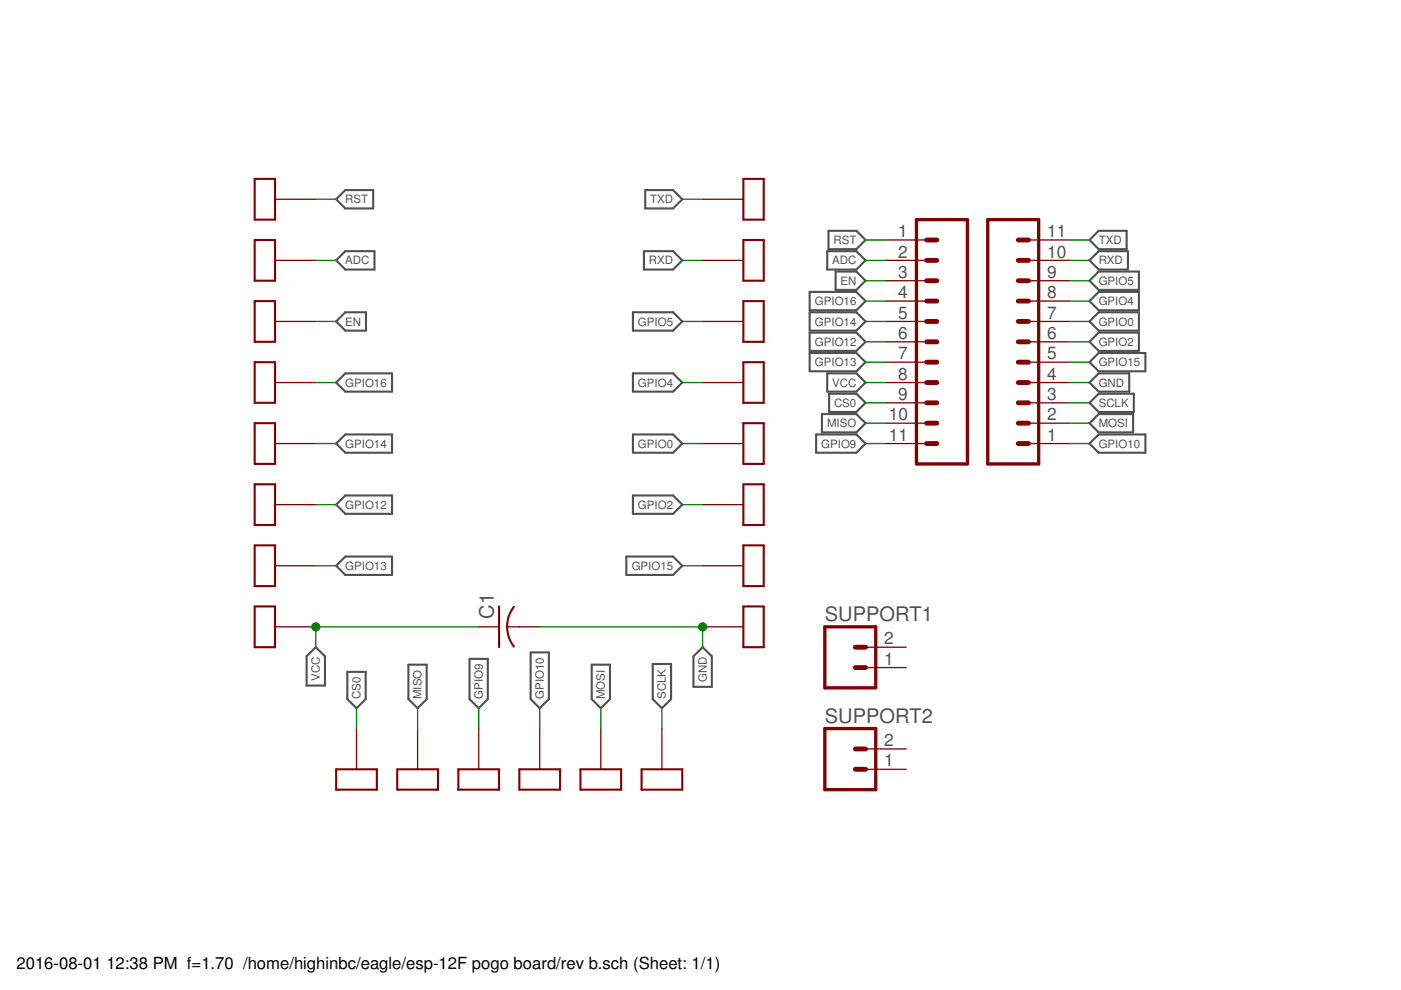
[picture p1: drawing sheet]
<?xml version="1.0" encoding="utf-8"?>
<!DOCTYPE eagle SYSTEM "eagle.dtd">
<!--
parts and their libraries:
SparkFun-Connectors: Licensing: Creative Commons ShareAlike 4.0 International - https://creativecommons.org/licenses/by-sa/4.0
-->
<eagle version="7.6.0">
<drawing>
<settings>
<setting alwaysvectorfont="no"/>
<setting verticaltext="up"/>
</settings>
<grid distance="0.1" unitdist="inch" unit="inch" style="lines" multiple="1" display="no" altdistance="0.01" altunitdist="inch" altunit="inch"/>
<schematic xreflabel="%F%N/%S.%C%R" xrefpart="/%S.%C%R">
<libraries>
<library name="custom">
<symbols>
<symbol name="POGO">
<wire x1="0" y1="2.54" x2="5.08" y2="2.54" width="0.254" layer="94"/>
<wire x1="5.08" y1="2.54" x2="5.08" y2="0" width="0.254" layer="94"/>
<wire x1="5.08" y1="0" x2="0" y2="0" width="0.254" layer="94"/>
<wire x1="0" y1="0" x2="0" y2="2.54" width="0.254" layer="94"/>
<pin name="P" x="2.54" y="-5.08" visible="off" length="middle" rot="R90"/>
</symbol>
</symbols>
<devicesets>
<deviceset name="1MMPOGO">
<gates>
<gate name="G$1" symbol="POGO" x="-2.54" y="0"/>
</gates>
<devices>
<device name="" package="1MMPOGO">
<connects>
<connect gate="G$1" pin="P" pad="POGO"/>
</connects>
<technologies>
<technology name=""/>
</technologies>
</device>
</devices>
</deviceset>
</devicesets>
</library>
<library name="SparkFun-Connectors">
<symbols>
<symbol name="M11">
<wire x1="6.35" y1="-15.24" x2="0" y2="-15.24" width="0.4064" layer="94"/>
<wire x1="3.81" y1="-7.62" x2="5.08" y2="-7.62" width="0.6096" layer="94"/>
<wire x1="3.81" y1="-10.16" x2="5.08" y2="-10.16" width="0.6096" layer="94"/>
<wire x1="3.81" y1="-12.7" x2="5.08" y2="-12.7" width="0.6096" layer="94"/>
<wire x1="0" y1="15.24" x2="0" y2="-15.24" width="0.4064" layer="94"/>
<wire x1="6.35" y1="-15.24" x2="6.35" y2="15.24" width="0.4064" layer="94"/>
<wire x1="0" y1="15.24" x2="6.35" y2="15.24" width="0.4064" layer="94"/>
<wire x1="3.81" y1="-2.54" x2="5.08" y2="-2.54" width="0.6096" layer="94"/>
<wire x1="3.81" y1="-5.08" x2="5.08" y2="-5.08" width="0.6096" layer="94"/>
<wire x1="3.81" y1="0" x2="5.08" y2="0" width="0.6096" layer="94"/>
<wire x1="3.81" y1="2.54" x2="5.08" y2="2.54" width="0.6096" layer="94"/>
<wire x1="3.81" y1="5.08" x2="5.08" y2="5.08" width="0.6096" layer="94"/>
<wire x1="3.81" y1="7.62" x2="5.08" y2="7.62" width="0.6096" layer="94"/>
<wire x1="3.81" y1="10.16" x2="5.08" y2="10.16" width="0.6096" layer="94"/>
<wire x1="3.81" y1="12.7" x2="5.08" y2="12.7" width="0.6096" layer="94"/>
<text x="0" y="-17.78" size="1.778" layer="96">&gt;VALUE</text>
<text x="0" y="16.002" size="1.778" layer="95">&gt;NAME</text>
<pin name="1" x="10.16" y="-12.7" visible="pad" length="middle" direction="pas" swaplevel="1" rot="R180"/>
<pin name="2" x="10.16" y="-10.16" visible="pad" length="middle" direction="pas" swaplevel="1" rot="R180"/>
<pin name="3" x="10.16" y="-7.62" visible="pad" length="middle" direction="pas" swaplevel="1" rot="R180"/>
<pin name="4" x="10.16" y="-5.08" visible="pad" length="middle" direction="pas" swaplevel="1" rot="R180"/>
<pin name="5" x="10.16" y="-2.54" visible="pad" length="middle" direction="pas" swaplevel="1" rot="R180"/>
<pin name="6" x="10.16" y="0" visible="pad" length="middle" direction="pas" swaplevel="1" rot="R180"/>
<pin name="7" x="10.16" y="2.54" visible="pad" length="middle" direction="pas" swaplevel="1" rot="R180"/>
<pin name="8" x="10.16" y="5.08" visible="pad" length="middle" direction="pas" swaplevel="1" rot="R180"/>
<pin name="9" x="10.16" y="7.62" visible="pad" length="middle" direction="pas" swaplevel="1" rot="R180"/>
<pin name="10" x="10.16" y="10.16" visible="pad" length="middle" direction="pas" swaplevel="1" rot="R180"/>
<pin name="11" x="10.16" y="12.7" visible="pad" length="middle" direction="pas" swaplevel="1" rot="R180"/>
</symbol>
<symbol name="M02">
<wire x1="3.81" y1="-2.54" x2="-2.54" y2="-2.54" width="0.4064" layer="94"/>
<wire x1="1.27" y1="2.54" x2="2.54" y2="2.54" width="0.6096" layer="94"/>
<wire x1="1.27" y1="0" x2="2.54" y2="0" width="0.6096" layer="94"/>
<wire x1="-2.54" y1="5.08" x2="-2.54" y2="-2.54" width="0.4064" layer="94"/>
<wire x1="3.81" y1="-2.54" x2="3.81" y2="5.08" width="0.4064" layer="94"/>
<wire x1="-2.54" y1="5.08" x2="3.81" y2="5.08" width="0.4064" layer="94"/>
<text x="-2.54" y="-5.08" size="1.778" layer="96">&gt;VALUE</text>
<text x="-2.54" y="5.842" size="1.778" layer="95">&gt;NAME</text>
<pin name="1" x="7.62" y="0" visible="pad" length="middle" direction="pas" swaplevel="1" rot="R180"/>
<pin name="2" x="7.62" y="2.54" visible="pad" length="middle" direction="pas" swaplevel="1" rot="R180"/>
</symbol>
</symbols>
<devicesets>
<deviceset name="M11" prefix="JP" uservalue="yes">
<gates>
<gate name="G$1" symbol="M11" x="0" y="0"/>
</gates>
<devices>
<device name="PTH" package="1X11">
<connects>
<connect gate="G$1" pin="1" pad="1"/>
<connect gate="G$1" pin="10" pad="10"/>
<connect gate="G$1" pin="11" pad="11"/>
<connect gate="G$1" pin="2" pad="2"/>
<connect gate="G$1" pin="3" pad="3"/>
<connect gate="G$1" pin="4" pad="4"/>
<connect gate="G$1" pin="5" pad="5"/>
<connect gate="G$1" pin="6" pad="6"/>
<connect gate="G$1" pin="7" pad="7"/>
<connect gate="G$1" pin="8" pad="8"/>
<connect gate="G$1" pin="9" pad="9"/>
</connects>
<technologies>
<technology name=""/>
</technologies>
</device>
<device name="1.27MM" package="1X11-1.27MM">
<connects>
<connect gate="G$1" pin="1" pad="1"/>
<connect gate="G$1" pin="10" pad="10"/>
<connect gate="G$1" pin="11" pad="11"/>
<connect gate="G$1" pin="2" pad="2"/>
<connect gate="G$1" pin="3" pad="3"/>
<connect gate="G$1" pin="4" pad="4"/>
<connect gate="G$1" pin="5" pad="5"/>
<connect gate="G$1" pin="6" pad="6"/>
<connect gate="G$1" pin="7" pad="7"/>
<connect gate="G$1" pin="8" pad="8"/>
<connect gate="G$1" pin="9" pad="9"/>
</connects>
<technologies>
<technology name=""/>
</technologies>
</device>
<device name="LOCK" package="1X11_LOCK">
<connects>
<connect gate="G$1" pin="1" pad="1"/>
<connect gate="G$1" pin="10" pad="10"/>
<connect gate="G$1" pin="11" pad="11"/>
<connect gate="G$1" pin="2" pad="2"/>
<connect gate="G$1" pin="3" pad="3"/>
<connect gate="G$1" pin="4" pad="4"/>
<connect gate="G$1" pin="5" pad="5"/>
<connect gate="G$1" pin="6" pad="6"/>
<connect gate="G$1" pin="7" pad="7"/>
<connect gate="G$1" pin="8" pad="8"/>
<connect gate="G$1" pin="9" pad="9"/>
</connects>
<technologies>
<technology name=""/>
</technologies>
</device>
<device name="LOCK_LONGPADS" package="1X11_LOCK_LONGPADS">
<connects>
<connect gate="G$1" pin="1" pad="1"/>
<connect gate="G$1" pin="10" pad="10"/>
<connect gate="G$1" pin="11" pad="11"/>
<connect gate="G$1" pin="2" pad="2"/>
<connect gate="G$1" pin="3" pad="3"/>
<connect gate="G$1" pin="4" pad="4"/>
<connect gate="G$1" pin="5" pad="5"/>
<connect gate="G$1" pin="6" pad="6"/>
<connect gate="G$1" pin="7" pad="7"/>
<connect gate="G$1" pin="8" pad="8"/>
<connect gate="G$1" pin="9" pad="9"/>
</connects>
<technologies>
<technology name=""/>
</technologies>
</device>
<device name="SMD" package="1X11_SMD_PTHCOMBO">
<connects>
<connect gate="G$1" pin="1" pad="1"/>
<connect gate="G$1" pin="10" pad="10"/>
<connect gate="G$1" pin="11" pad="11"/>
<connect gate="G$1" pin="2" pad="2"/>
<connect gate="G$1" pin="3" pad="3"/>
<connect gate="G$1" pin="4" pad="4"/>
<connect gate="G$1" pin="5" pad="5"/>
<connect gate="G$1" pin="6" pad="6"/>
<connect gate="G$1" pin="7" pad="7"/>
<connect gate="G$1" pin="8" pad="8"/>
<connect gate="G$1" pin="9" pad="9"/>
</connects>
<technologies>
<technology name=""/>
</technologies>
</device>
<device name="LONGPADS" package="1X11_LONGPADS">
<connects>
<connect gate="G$1" pin="1" pad="1"/>
<connect gate="G$1" pin="10" pad="10"/>
<connect gate="G$1" pin="11" pad="11"/>
<connect gate="G$1" pin="2" pad="2"/>
<connect gate="G$1" pin="3" pad="3"/>
<connect gate="G$1" pin="4" pad="4"/>
<connect gate="G$1" pin="5" pad="5"/>
<connect gate="G$1" pin="6" pad="6"/>
<connect gate="G$1" pin="7" pad="7"/>
<connect gate="G$1" pin="8" pad="8"/>
<connect gate="G$1" pin="9" pad="9"/>
</connects>
<technologies>
<technology name=""/>
</technologies>
</device>
<device name="SMD_NO_HOLES" package="1X11_SMD_NO_HOLES">
<connects>
<connect gate="G$1" pin="1" pad="P$1"/>
<connect gate="G$1" pin="10" pad="P$10"/>
<connect gate="G$1" pin="11" pad="P$11"/>
<connect gate="G$1" pin="2" pad="P$2"/>
<connect gate="G$1" pin="3" pad="P$3"/>
<connect gate="G$1" pin="4" pad="P$4"/>
<connect gate="G$1" pin="5" pad="P$5"/>
<connect gate="G$1" pin="6" pad="P$6"/>
<connect gate="G$1" pin="7" pad="P$7"/>
<connect gate="G$1" pin="8" pad="P$8"/>
<connect gate="G$1" pin="9" pad="P$9"/>
</connects>
<technologies>
<technology name=""/>
</technologies>
</device>
<device name="POGOPIN_HOLES_ONLY" package="1X11_HOLES_ONLY">
<connects>
<connect gate="G$1" pin="1" pad="1"/>
<connect gate="G$1" pin="10" pad="10"/>
<connect gate="G$1" pin="11" pad="11"/>
<connect gate="G$1" pin="2" pad="2"/>
<connect gate="G$1" pin="3" pad="3"/>
<connect gate="G$1" pin="4" pad="4"/>
<connect gate="G$1" pin="5" pad="5"/>
<connect gate="G$1" pin="6" pad="6"/>
<connect gate="G$1" pin="7" pad="7"/>
<connect gate="G$1" pin="8" pad="8"/>
<connect gate="G$1" pin="9" pad="9"/>
</connects>
<technologies>
<technology name=""/>
</technologies>
</device>
<device name="1X11_NO_SILK" package="1X11_NO_SILK">
<connects>
<connect gate="G$1" pin="1" pad="1"/>
<connect gate="G$1" pin="10" pad="10"/>
<connect gate="G$1" pin="11" pad="11"/>
<connect gate="G$1" pin="2" pad="2"/>
<connect gate="G$1" pin="3" pad="3"/>
<connect gate="G$1" pin="4" pad="4"/>
<connect gate="G$1" pin="5" pad="5"/>
<connect gate="G$1" pin="6" pad="6"/>
<connect gate="G$1" pin="7" pad="7"/>
<connect gate="G$1" pin="8" pad="8"/>
<connect gate="G$1" pin="9" pad="9"/>
</connects>
<technologies>
<technology name=""/>
</technologies>
</device>
<device name="1X11_NO_SILK_KIT" package="1X11_NO_SILK_KIT">
<connects>
<connect gate="G$1" pin="1" pad="1"/>
<connect gate="G$1" pin="10" pad="10"/>
<connect gate="G$1" pin="11" pad="11"/>
<connect gate="G$1" pin="2" pad="2"/>
<connect gate="G$1" pin="3" pad="3"/>
<connect gate="G$1" pin="4" pad="4"/>
<connect gate="G$1" pin="5" pad="5"/>
<connect gate="G$1" pin="6" pad="6"/>
<connect gate="G$1" pin="7" pad="7"/>
<connect gate="G$1" pin="8" pad="8"/>
<connect gate="G$1" pin="9" pad="9"/>
</connects>
<technologies>
<technology name=""/>
</technologies>
</device>
</devices>
</deviceset>
<deviceset name="M02" prefix="JP" uservalue="yes">
<gates>
<gate name="G$1" symbol="M02" x="-2.54" y="0"/>
</gates>
<devices>
<device name="PTH" package="1X02">
<connects>
<connect gate="G$1" pin="1" pad="1"/>
<connect gate="G$1" pin="2" pad="2"/>
</connects>
<technologies>
<technology name=""/>
</technologies>
</device>
<device name="POLAR" package="MOLEX-1X2">
<connects>
<connect gate="G$1" pin="1" pad="1"/>
<connect gate="G$1" pin="2" pad="2"/>
</connects>
<technologies>
<technology name=""/>
</technologies>
</device>
<device name="3.5MM" package="SCREWTERMINAL-3.5MM-2">
<connects>
<connect gate="G$1" pin="1" pad="1"/>
<connect gate="G$1" pin="2" pad="2"/>
</connects>
<technologies>
<technology name="">
<attribute name="PROD_ID" value="CONN-08399" constant="no"/>
</technology>
</technologies>
</device>
<device name="-JST-2MM-SMT" package="JST-2-SMD">
<connects>
<connect gate="G$1" pin="1" pad="2"/>
<connect gate="G$1" pin="2" pad="1"/>
</connects>
<technologies>
<technology name="">
<attribute name="PROD_ID" value="CONN-11443"/>
</technology>
</technologies>
</device>
<device name="PTH2" package="1X02_BIG">
<connects>
<connect gate="G$1" pin="1" pad="P$1"/>
<connect gate="G$1" pin="2" pad="P$2"/>
</connects>
<technologies>
<technology name=""/>
</technologies>
</device>
<device name="4UCON-15767" package="JST-2-SMD-VERT">
<connects>
<connect gate="G$1" pin="1" pad="GND"/>
<connect gate="G$1" pin="2" pad="VCC"/>
</connects>
<technologies>
<technology name=""/>
</technologies>
</device>
<device name="ROCKER" package="R_SW_TH">
<connects>
<connect gate="G$1" pin="1" pad="P$3"/>
<connect gate="G$1" pin="2" pad="P$4"/>
</connects>
<technologies>
<technology name=""/>
</technologies>
</device>
<device name="5MM" package="SCREWTERMINAL-5MM-2">
<connects>
<connect gate="G$1" pin="1" pad="1"/>
<connect gate="G$1" pin="2" pad="2"/>
</connects>
<technologies>
<technology name="">
<attribute name="STOREFRONT_ID" value="PRT-08432" constant="no"/>
</technology>
</technologies>
</device>
<device name="LOCK" package="1X02_LOCK">
<connects>
<connect gate="G$1" pin="1" pad="1"/>
<connect gate="G$1" pin="2" pad="2"/>
</connects>
<technologies>
<technology name=""/>
</technologies>
</device>
<device name="POLAR_LOCK" package="MOLEX-1X2_LOCK">
<connects>
<connect gate="G$1" pin="1" pad="1"/>
<connect gate="G$1" pin="2" pad="2"/>
</connects>
<technologies>
<technology name=""/>
</technologies>
</device>
<device name="LOCK_LONGPADS" package="1X02_LOCK_LONGPADS">
<connects>
<connect gate="G$1" pin="1" pad="1"/>
<connect gate="G$1" pin="2" pad="2"/>
</connects>
<technologies>
<technology name=""/>
</technologies>
</device>
<device name="3.5MM_LOCK" package="SCREWTERMINAL-3.5MM-2_LOCK">
<connects>
<connect gate="G$1" pin="1" pad="1"/>
<connect gate="G$1" pin="2" pad="2"/>
</connects>
<technologies>
<technology name="">
<attribute name="PROD_ID" value="CONN-08399" constant="no"/>
</technology>
</technologies>
</device>
<device name="PTH3" package="1X02_LONGPADS">
<connects>
<connect gate="G$1" pin="1" pad="1"/>
<connect gate="G$1" pin="2" pad="2"/>
</connects>
<technologies>
<technology name=""/>
</technologies>
</device>
<device name="1X02_NO_SILK" package="1X02_NO_SILK">
<connects>
<connect gate="G$1" pin="1" pad="1"/>
<connect gate="G$1" pin="2" pad="2"/>
</connects>
<technologies>
<technology name=""/>
</technologies>
</device>
<device name="JST-PTH-2" package="JST-2-PTH">
<connects>
<connect gate="G$1" pin="1" pad="1"/>
<connect gate="G$1" pin="2" pad="2"/>
</connects>
<technologies>
<technology name="">
<attribute name="PROD_ID" value="CONN-09863" constant="no"/>
<attribute name="SKU" value="PRT-09914" constant="no"/>
</technology>
</technologies>
</device>
<device name="PTH4" package="1X02_XTRA_BIG">
<connects>
<connect gate="G$1" pin="1" pad="1"/>
<connect gate="G$1" pin="2" pad="2"/>
</connects>
<technologies>
<technology name=""/>
</technologies>
</device>
<device name="POGO_PIN_HOLES_ONLY" package="1X02_PP_HOLES_ONLY">
<connects>
<connect gate="G$1" pin="1" pad="1"/>
<connect gate="G$1" pin="2" pad="2"/>
</connects>
<technologies>
<technology name=""/>
</technologies>
</device>
<device name="3.5MM-NO_SILK" package="SCREWTERMINAL-3.5MM-2-NS">
<connects>
<connect gate="G$1" pin="1" pad="1"/>
<connect gate="G$1" pin="2" pad="2"/>
</connects>
<technologies>
<technology name="">
<attribute name="PROD_ID" value="CONN-08399" constant="no"/>
</technology>
</technologies>
</device>
<device name="-JST-2-PTH-NO_SILK" package="JST-2-PTH-NS">
<connects>
<connect gate="G$1" pin="1" pad="1"/>
<connect gate="G$1" pin="2" pad="2"/>
</connects>
<technologies>
<technology name=""/>
</technologies>
</device>
<device name="JST-PTH-2-KIT" package="JST-2-PTH-KIT">
<connects>
<connect gate="G$1" pin="1" pad="1"/>
<connect gate="G$1" pin="2" pad="2"/>
</connects>
<technologies>
<technology name=""/>
</technologies>
</device>
<device name="SPRING-2.54-RA" package="SPRINGTERMINAL-2.54MM-2">
<connects>
<connect gate="G$1" pin="1" pad="1"/>
<connect gate="G$1" pin="2" pad="2"/>
</connects>
<technologies>
<technology name=""/>
</technologies>
</device>
<device name="2.54MM_SCREWTERM" package="1X02_2.54_SCREWTERM">
<connects>
<connect gate="G$1" pin="1" pad="P1"/>
<connect gate="G$1" pin="2" pad="P2"/>
</connects>
<technologies>
<technology name=""/>
</technologies>
</device>
<device name="JST-PTH-VERT" package="JST-2-PTH-VERT">
<connects>
<connect gate="G$1" pin="1" pad="1"/>
<connect gate="G$1" pin="2" pad="2"/>
</connects>
<technologies>
<technology name=""/>
</technologies>
</device>
</devices>
</deviceset>
</devicesets>
</library>
<library name="rcl">
<symbols>
<symbol name="C-US">
<wire x1="-2.54" y1="0" x2="2.54" y2="0" width="0.254" layer="94"/>
<wire x1="0" y1="-1.016" x2="0" y2="-2.54" width="0.1524" layer="94"/>
<wire x1="0" y1="-1" x2="2.4892" y2="-1.8542" width="0.254" layer="94" curve="-37.878202"/>
<wire x1="-2.4668" y1="-1.8504" x2="0" y2="-1.0161" width="0.254" layer="94" curve="-37.373024"/>
<text x="1.016" y="0.635" size="1.778" layer="95">&gt;NAME</text>
<text x="1.016" y="-4.191" size="1.778" layer="96">&gt;VALUE</text>
<pin name="1" x="0" y="2.54" visible="off" length="short" direction="pas" swaplevel="1" rot="R270"/>
<pin name="2" x="0" y="-5.08" visible="off" length="short" direction="pas" swaplevel="1" rot="R90"/>
</symbol>
</symbols>
<devicesets>
<deviceset name="C-US" prefix="C" uservalue="yes">
<gates>
<gate name="G$1" symbol="C-US" x="0" y="0"/>
</gates>
<devices>
<device name="C0402" package="C0402">
<connects>
<connect gate="G$1" pin="1" pad="1"/>
<connect gate="G$1" pin="2" pad="2"/>
</connects>
<technologies>
<technology name=""/>
</technologies>
</device>
<device name="C0504" package="C0504">
<connects>
<connect gate="G$1" pin="1" pad="1"/>
<connect gate="G$1" pin="2" pad="2"/>
</connects>
<technologies>
<technology name=""/>
</technologies>
</device>
<device name="C0603" package="C0603">
<connects>
<connect gate="G$1" pin="1" pad="1"/>
<connect gate="G$1" pin="2" pad="2"/>
</connects>
<technologies>
<technology name=""/>
</technologies>
</device>
<device name="C0805" package="C0805">
<connects>
<connect gate="G$1" pin="1" pad="1"/>
<connect gate="G$1" pin="2" pad="2"/>
</connects>
<technologies>
<technology name=""/>
</technologies>
</device>
<device name="C1206" package="C1206">
<connects>
<connect gate="G$1" pin="1" pad="1"/>
<connect gate="G$1" pin="2" pad="2"/>
</connects>
<technologies>
<technology name=""/>
</technologies>
</device>
<device name="C1210" package="C1210">
<connects>
<connect gate="G$1" pin="1" pad="1"/>
<connect gate="G$1" pin="2" pad="2"/>
</connects>
<technologies>
<technology name=""/>
</technologies>
</device>
<device name="C1310" package="C1310">
<connects>
<connect gate="G$1" pin="1" pad="1"/>
<connect gate="G$1" pin="2" pad="2"/>
</connects>
<technologies>
<technology name=""/>
</technologies>
</device>
<device name="C1608" package="C1608">
<connects>
<connect gate="G$1" pin="1" pad="1"/>
<connect gate="G$1" pin="2" pad="2"/>
</connects>
<technologies>
<technology name=""/>
</technologies>
</device>
<device name="C1812" package="C1812">
<connects>
<connect gate="G$1" pin="1" pad="1"/>
<connect gate="G$1" pin="2" pad="2"/>
</connects>
<technologies>
<technology name=""/>
</technologies>
</device>
<device name="C1825" package="C1825">
<connects>
<connect gate="G$1" pin="1" pad="1"/>
<connect gate="G$1" pin="2" pad="2"/>
</connects>
<technologies>
<technology name=""/>
</technologies>
</device>
<device name="C2012" package="C2012">
<connects>
<connect gate="G$1" pin="1" pad="1"/>
<connect gate="G$1" pin="2" pad="2"/>
</connects>
<technologies>
<technology name=""/>
</technologies>
</device>
<device name="C3216" package="C3216">
<connects>
<connect gate="G$1" pin="1" pad="1"/>
<connect gate="G$1" pin="2" pad="2"/>
</connects>
<technologies>
<technology name=""/>
</technologies>
</device>
<device name="C3225" package="C3225">
<connects>
<connect gate="G$1" pin="1" pad="1"/>
<connect gate="G$1" pin="2" pad="2"/>
</connects>
<technologies>
<technology name=""/>
</technologies>
</device>
<device name="C4532" package="C4532">
<connects>
<connect gate="G$1" pin="1" pad="1"/>
<connect gate="G$1" pin="2" pad="2"/>
</connects>
<technologies>
<technology name=""/>
</technologies>
</device>
<device name="C4564" package="C4564">
<connects>
<connect gate="G$1" pin="1" pad="1"/>
<connect gate="G$1" pin="2" pad="2"/>
</connects>
<technologies>
<technology name=""/>
</technologies>
</device>
<device name="025-024X044" package="C025-024X044">
<connects>
<connect gate="G$1" pin="1" pad="1"/>
<connect gate="G$1" pin="2" pad="2"/>
</connects>
<technologies>
<technology name=""/>
</technologies>
</device>
<device name="025-025X050" package="C025-025X050">
<connects>
<connect gate="G$1" pin="1" pad="1"/>
<connect gate="G$1" pin="2" pad="2"/>
</connects>
<technologies>
<technology name=""/>
</technologies>
</device>
<device name="025-030X050" package="C025-030X050">
<connects>
<connect gate="G$1" pin="1" pad="1"/>
<connect gate="G$1" pin="2" pad="2"/>
</connects>
<technologies>
<technology name=""/>
</technologies>
</device>
<device name="025-040X050" package="C025-040X050">
<connects>
<connect gate="G$1" pin="1" pad="1"/>
<connect gate="G$1" pin="2" pad="2"/>
</connects>
<technologies>
<technology name=""/>
</technologies>
</device>
<device name="025-050X050" package="C025-050X050">
<connects>
<connect gate="G$1" pin="1" pad="1"/>
<connect gate="G$1" pin="2" pad="2"/>
</connects>
<technologies>
<technology name=""/>
</technologies>
</device>
<device name="025-060X050" package="C025-060X050">
<connects>
<connect gate="G$1" pin="1" pad="1"/>
<connect gate="G$1" pin="2" pad="2"/>
</connects>
<technologies>
<technology name=""/>
</technologies>
</device>
<device name="C025_050-024X070" package="C025_050-024X070">
<connects>
<connect gate="G$1" pin="1" pad="1"/>
<connect gate="G$1" pin="2" pad="2"/>
</connects>
<technologies>
<technology name=""/>
</technologies>
</device>
<device name="025_050-025X075" package="C025_050-025X075">
<connects>
<connect gate="G$1" pin="1" pad="1"/>
<connect gate="G$1" pin="2" pad="2"/>
</connects>
<technologies>
<technology name=""/>
</technologies>
</device>
<device name="025_050-035X075" package="C025_050-035X075">
<connects>
<connect gate="G$1" pin="1" pad="1"/>
<connect gate="G$1" pin="2" pad="2"/>
</connects>
<technologies>
<technology name=""/>
</technologies>
</device>
<device name="025_050-045X075" package="C025_050-045X075">
<connects>
<connect gate="G$1" pin="1" pad="1"/>
<connect gate="G$1" pin="2" pad="2"/>
</connects>
<technologies>
<technology name=""/>
</technologies>
</device>
<device name="025_050-055X075" package="C025_050-055X075">
<connects>
<connect gate="G$1" pin="1" pad="1"/>
<connect gate="G$1" pin="2" pad="2"/>
</connects>
<technologies>
<technology name=""/>
</technologies>
</device>
<device name="050-024X044" package="C050-024X044">
<connects>
<connect gate="G$1" pin="1" pad="1"/>
<connect gate="G$1" pin="2" pad="2"/>
</connects>
<technologies>
<technology name=""/>
</technologies>
</device>
<device name="050-025X075" package="C050-025X075">
<connects>
<connect gate="G$1" pin="1" pad="1"/>
<connect gate="G$1" pin="2" pad="2"/>
</connects>
<technologies>
<technology name=""/>
</technologies>
</device>
<device name="050-045X075" package="C050-045X075">
<connects>
<connect gate="G$1" pin="1" pad="1"/>
<connect gate="G$1" pin="2" pad="2"/>
</connects>
<technologies>
<technology name=""/>
</technologies>
</device>
<device name="050-030X075" package="C050-030X075">
<connects>
<connect gate="G$1" pin="1" pad="1"/>
<connect gate="G$1" pin="2" pad="2"/>
</connects>
<technologies>
<technology name=""/>
</technologies>
</device>
<device name="050-050X075" package="C050-050X075">
<connects>
<connect gate="G$1" pin="1" pad="1"/>
<connect gate="G$1" pin="2" pad="2"/>
</connects>
<technologies>
<technology name=""/>
</technologies>
</device>
<device name="050-055X075" package="C050-055X075">
<connects>
<connect gate="G$1" pin="1" pad="1"/>
<connect gate="G$1" pin="2" pad="2"/>
</connects>
<technologies>
<technology name=""/>
</technologies>
</device>
<device name="050-075X075" package="C050-075X075">
<connects>
<connect gate="G$1" pin="1" pad="1"/>
<connect gate="G$1" pin="2" pad="2"/>
</connects>
<technologies>
<technology name=""/>
</technologies>
</device>
<device name="050H075X075" package="C050H075X075">
<connects>
<connect gate="G$1" pin="1" pad="1"/>
<connect gate="G$1" pin="2" pad="2"/>
</connects>
<technologies>
<technology name=""/>
</technologies>
</device>
<device name="075-032X103" package="C075-032X103">
<connects>
<connect gate="G$1" pin="1" pad="1"/>
<connect gate="G$1" pin="2" pad="2"/>
</connects>
<technologies>
<technology name=""/>
</technologies>
</device>
<device name="075-042X103" package="C075-042X103">
<connects>
<connect gate="G$1" pin="1" pad="1"/>
<connect gate="G$1" pin="2" pad="2"/>
</connects>
<technologies>
<technology name=""/>
</technologies>
</device>
<device name="075-052X106" package="C075-052X106">
<connects>
<connect gate="G$1" pin="1" pad="1"/>
<connect gate="G$1" pin="2" pad="2"/>
</connects>
<technologies>
<technology name=""/>
</technologies>
</device>
<device name="102-043X133" package="C102-043X133">
<connects>
<connect gate="G$1" pin="1" pad="1"/>
<connect gate="G$1" pin="2" pad="2"/>
</connects>
<technologies>
<technology name=""/>
</technologies>
</device>
<device name="102-054X133" package="C102-054X133">
<connects>
<connect gate="G$1" pin="1" pad="1"/>
<connect gate="G$1" pin="2" pad="2"/>
</connects>
<technologies>
<technology name=""/>
</technologies>
</device>
<device name="102-064X133" package="C102-064X133">
<connects>
<connect gate="G$1" pin="1" pad="1"/>
<connect gate="G$1" pin="2" pad="2"/>
</connects>
<technologies>
<technology name=""/>
</technologies>
</device>
<device name="102_152-062X184" package="C102_152-062X184">
<connects>
<connect gate="G$1" pin="1" pad="1"/>
<connect gate="G$1" pin="2" pad="2"/>
</connects>
<technologies>
<technology name=""/>
</technologies>
</device>
<device name="150-054X183" package="C150-054X183">
<connects>
<connect gate="G$1" pin="1" pad="1"/>
<connect gate="G$1" pin="2" pad="2"/>
</connects>
<technologies>
<technology name=""/>
</technologies>
</device>
<device name="150-064X183" package="C150-064X183">
<connects>
<connect gate="G$1" pin="1" pad="1"/>
<connect gate="G$1" pin="2" pad="2"/>
</connects>
<technologies>
<technology name=""/>
</technologies>
</device>
<device name="150-072X183" package="C150-072X183">
<connects>
<connect gate="G$1" pin="1" pad="1"/>
<connect gate="G$1" pin="2" pad="2"/>
</connects>
<technologies>
<technology name=""/>
</technologies>
</device>
<device name="150-084X183" package="C150-084X183">
<connects>
<connect gate="G$1" pin="1" pad="1"/>
<connect gate="G$1" pin="2" pad="2"/>
</connects>
<technologies>
<technology name=""/>
</technologies>
</device>
<device name="150-091X182" package="C150-091X182">
<connects>
<connect gate="G$1" pin="1" pad="1"/>
<connect gate="G$1" pin="2" pad="2"/>
</connects>
<technologies>
<technology name=""/>
</technologies>
</device>
<device name="225-062X268" package="C225-062X268">
<connects>
<connect gate="G$1" pin="1" pad="1"/>
<connect gate="G$1" pin="2" pad="2"/>
</connects>
<technologies>
<technology name=""/>
</technologies>
</device>
<device name="225-074X268" package="C225-074X268">
<connects>
<connect gate="G$1" pin="1" pad="1"/>
<connect gate="G$1" pin="2" pad="2"/>
</connects>
<technologies>
<technology name=""/>
</technologies>
</device>
<device name="225-087X268" package="C225-087X268">
<connects>
<connect gate="G$1" pin="1" pad="1"/>
<connect gate="G$1" pin="2" pad="2"/>
</connects>
<technologies>
<technology name=""/>
</technologies>
</device>
<device name="225-108X268" package="C225-108X268">
<connects>
<connect gate="G$1" pin="1" pad="1"/>
<connect gate="G$1" pin="2" pad="2"/>
</connects>
<technologies>
<technology name=""/>
</technologies>
</device>
<device name="225-113X268" package="C225-113X268">
<connects>
<connect gate="G$1" pin="1" pad="1"/>
<connect gate="G$1" pin="2" pad="2"/>
</connects>
<technologies>
<technology name=""/>
</technologies>
</device>
<device name="275-093X316" package="C275-093X316">
<connects>
<connect gate="G$1" pin="1" pad="1"/>
<connect gate="G$1" pin="2" pad="2"/>
</connects>
<technologies>
<technology name=""/>
</technologies>
</device>
<device name="275-113X316" package="C275-113X316">
<connects>
<connect gate="G$1" pin="1" pad="1"/>
<connect gate="G$1" pin="2" pad="2"/>
</connects>
<technologies>
<technology name=""/>
</technologies>
</device>
<device name="275-134X316" package="C275-134X316">
<connects>
<connect gate="G$1" pin="1" pad="1"/>
<connect gate="G$1" pin="2" pad="2"/>
</connects>
<technologies>
<technology name=""/>
</technologies>
</device>
<device name="275-205X316" package="C275-205X316">
<connects>
<connect gate="G$1" pin="1" pad="1"/>
<connect gate="G$1" pin="2" pad="2"/>
</connects>
<technologies>
<technology name=""/>
</technologies>
</device>
<device name="325-137X374" package="C325-137X374">
<connects>
<connect gate="G$1" pin="1" pad="1"/>
<connect gate="G$1" pin="2" pad="2"/>
</connects>
<technologies>
<technology name=""/>
</technologies>
</device>
<device name="325-162X374" package="C325-162X374">
<connects>
<connect gate="G$1" pin="1" pad="1"/>
<connect gate="G$1" pin="2" pad="2"/>
</connects>
<technologies>
<technology name=""/>
</technologies>
</device>
<device name="325-182X374" package="C325-182X374">
<connects>
<connect gate="G$1" pin="1" pad="1"/>
<connect gate="G$1" pin="2" pad="2"/>
</connects>
<technologies>
<technology name=""/>
</technologies>
</device>
<device name="375-192X418" package="C375-192X418">
<connects>
<connect gate="G$1" pin="1" pad="1"/>
<connect gate="G$1" pin="2" pad="2"/>
</connects>
<technologies>
<technology name=""/>
</technologies>
</device>
<device name="375-203X418" package="C375-203X418">
<connects>
<connect gate="G$1" pin="1" pad="1"/>
<connect gate="G$1" pin="2" pad="2"/>
</connects>
<technologies>
<technology name=""/>
</technologies>
</device>
<device name="050-035X075" package="C050-035X075">
<connects>
<connect gate="G$1" pin="1" pad="1"/>
<connect gate="G$1" pin="2" pad="2"/>
</connects>
<technologies>
<technology name=""/>
</technologies>
</device>
<device name="375-155X418" package="C375-155X418">
<connects>
<connect gate="G$1" pin="1" pad="1"/>
<connect gate="G$1" pin="2" pad="2"/>
</connects>
<technologies>
<technology name=""/>
</technologies>
</device>
<device name="075-063X106" package="C075-063X106">
<connects>
<connect gate="G$1" pin="1" pad="1"/>
<connect gate="G$1" pin="2" pad="2"/>
</connects>
<technologies>
<technology name=""/>
</technologies>
</device>
<device name="275-154X316" package="C275-154X316">
<connects>
<connect gate="G$1" pin="1" pad="1"/>
<connect gate="G$1" pin="2" pad="2"/>
</connects>
<technologies>
<technology name=""/>
</technologies>
</device>
<device name="275-173X316" package="C275-173X316">
<connects>
<connect gate="G$1" pin="1" pad="1"/>
<connect gate="G$1" pin="2" pad="2"/>
</connects>
<technologies>
<technology name=""/>
</technologies>
</device>
<device name="C0402K" package="C0402K">
<connects>
<connect gate="G$1" pin="1" pad="1"/>
<connect gate="G$1" pin="2" pad="2"/>
</connects>
<technologies>
<technology name=""/>
</technologies>
</device>
<device name="C0603K" package="C0603K">
<connects>
<connect gate="G$1" pin="1" pad="1"/>
<connect gate="G$1" pin="2" pad="2"/>
</connects>
<technologies>
<technology name=""/>
</technologies>
</device>
<device name="C0805K" package="C0805K">
<connects>
<connect gate="G$1" pin="1" pad="1"/>
<connect gate="G$1" pin="2" pad="2"/>
</connects>
<technologies>
<technology name=""/>
</technologies>
</device>
<device name="C1206K" package="C1206K">
<connects>
<connect gate="G$1" pin="1" pad="1"/>
<connect gate="G$1" pin="2" pad="2"/>
</connects>
<technologies>
<technology name=""/>
</technologies>
</device>
<device name="C1210K" package="C1210K">
<connects>
<connect gate="G$1" pin="1" pad="1"/>
<connect gate="G$1" pin="2" pad="2"/>
</connects>
<technologies>
<technology name=""/>
</technologies>
</device>
<device name="C1812K" package="C1812K">
<connects>
<connect gate="G$1" pin="1" pad="1"/>
<connect gate="G$1" pin="2" pad="2"/>
</connects>
<technologies>
<technology name=""/>
</technologies>
</device>
<device name="C1825K" package="C1825K">
<connects>
<connect gate="G$1" pin="1" pad="1"/>
<connect gate="G$1" pin="2" pad="2"/>
</connects>
<technologies>
<technology name=""/>
</technologies>
</device>
<device name="C2220K" package="C2220K">
<connects>
<connect gate="G$1" pin="1" pad="1"/>
<connect gate="G$1" pin="2" pad="2"/>
</connects>
<technologies>
<technology name=""/>
</technologies>
</device>
<device name="C2225K" package="C2225K">
<connects>
<connect gate="G$1" pin="1" pad="1"/>
<connect gate="G$1" pin="2" pad="2"/>
</connects>
<technologies>
<technology name=""/>
</technologies>
</device>
<device name="C0201" package="C0201">
<connects>
<connect gate="G$1" pin="1" pad="1"/>
<connect gate="G$1" pin="2" pad="2"/>
</connects>
<technologies>
<technology name=""/>
</technologies>
</device>
<device name="C1808" package="C1808">
<connects>
<connect gate="G$1" pin="1" pad="1"/>
<connect gate="G$1" pin="2" pad="2"/>
</connects>
<technologies>
<technology name=""/>
</technologies>
</device>
<device name="C3640" package="C3640">
<connects>
<connect gate="G$1" pin="1" pad="1"/>
<connect gate="G$1" pin="2" pad="2"/>
</connects>
<technologies>
<technology name=""/>
</technologies>
</device>
<device name="01005" package="C01005">
<connects>
<connect gate="G$1" pin="1" pad="1"/>
<connect gate="G$1" pin="2" pad="2"/>
</connects>
<technologies>
<technology name=""/>
</technologies>
</device>
</devices>
</deviceset>
</devicesets>
</library>
</libraries>
<attributes>
</attributes>
<variantdefs>
</variantdefs>
<classes>
<class number="0" name="default" width="0" drill="0">
</class>
</classes>
<parts>
<part name="U$2" library="custom" deviceset="1MMPOGO" device=""/>
<part name="U$3" library="custom" deviceset="1MMPOGO" device=""/>
<part name="U$4" library="custom" deviceset="1MMPOGO" device=""/>
<part name="U$5" library="custom" deviceset="1MMPOGO" device=""/>
<part name="U$6" library="custom" deviceset="1MMPOGO" device=""/>
<part name="U$7" library="custom" deviceset="1MMPOGO" device=""/>
<part name="U$8" library="custom" deviceset="1MMPOGO" device=""/>
<part name="U$9" library="custom" deviceset="1MMPOGO" device=""/>
<part name="U$10" library="custom" deviceset="1MMPOGO" device=""/>
<part name="U$11" library="custom" deviceset="1MMPOGO" device=""/>
<part name="U$12" library="custom" deviceset="1MMPOGO" device=""/>
<part name="U$13" library="custom" deviceset="1MMPOGO" device=""/>
<part name="U$14" library="custom" deviceset="1MMPOGO" device=""/>
<part name="U$15" library="custom" deviceset="1MMPOGO" device=""/>
<part name="U$16" library="custom" deviceset="1MMPOGO" device=""/>
<part name="U$17" library="custom" deviceset="1MMPOGO" device=""/>
<part name="U$18" library="custom" deviceset="1MMPOGO" device=""/>
<part name="U$19" library="custom" deviceset="1MMPOGO" device=""/>
<part name="U$20" library="custom" deviceset="1MMPOGO" device=""/>
<part name="U$21" library="custom" deviceset="1MMPOGO" device=""/>
<part name="U$22" library="custom" deviceset="1MMPOGO" device=""/>
<part name="U$23" library="custom" deviceset="1MMPOGO" device=""/>
<part name="JP1" library="SparkFun-Connectors" deviceset="M11" device="LOCK"/>
<part name="JP2" library="SparkFun-Connectors" deviceset="M11" device="LOCK"/>
<part name="C1" library="rcl" deviceset="C-US" device="C0805"/>
<part name="SUPPORT1" library="SparkFun-Connectors" deviceset="M02" device="LOCK"/>
<part name="SUPPORT2" library="SparkFun-Connectors" deviceset="M02" device="LOCK"/>
</parts>
<sheets>
<sheet>
<plain>
</plain>
<instances>
<instance part="U$2" gate="G$1" x="7.62" y="76.2" rot="R90"/>
<instance part="U$3" gate="G$1" x="7.62" y="68.58" rot="R90"/>
<instance part="U$4" gate="G$1" x="7.62" y="60.96" rot="R90"/>
<instance part="U$5" gate="G$1" x="7.62" y="53.34" rot="R90"/>
<instance part="U$6" gate="G$1" x="7.62" y="45.72" rot="R90"/>
<instance part="U$7" gate="G$1" x="7.62" y="38.1" rot="R90"/>
<instance part="U$8" gate="G$1" x="7.62" y="30.48" rot="R90"/>
<instance part="U$9" gate="G$1" x="7.62" y="22.86" rot="R90"/>
<instance part="U$10" gate="G$1" x="20.32" y="7.62" rot="R180"/>
<instance part="U$11" gate="G$1" x="27.94" y="7.62" rot="R180"/>
<instance part="U$12" gate="G$1" x="35.56" y="7.62" rot="R180"/>
<instance part="U$13" gate="G$1" x="43.18" y="7.62" rot="R180"/>
<instance part="U$14" gate="G$1" x="50.8" y="7.62" rot="R180"/>
<instance part="U$15" gate="G$1" x="58.42" y="7.62" rot="R180"/>
<instance part="U$16" gate="G$1" x="66.04" y="27.94" rot="R270"/>
<instance part="U$17" gate="G$1" x="66.04" y="35.56" rot="R270"/>
<instance part="U$18" gate="G$1" x="66.04" y="43.18" rot="R270"/>
<instance part="U$19" gate="G$1" x="66.04" y="50.8" rot="R270"/>
<instance part="U$20" gate="G$1" x="66.04" y="58.42" rot="R270"/>
<instance part="U$21" gate="G$1" x="66.04" y="66.04" rot="R270"/>
<instance part="U$22" gate="G$1" x="66.04" y="73.66" rot="R270"/>
<instance part="U$23" gate="G$1" x="66.04" y="81.28" rot="R270"/>
<instance part="JP1" gate="G$1" x="93.98" y="60.96" smashed="yes" rot="R180">
<attribute name="VALUE" x="93.98" y="78.74" size="1.778" layer="96" rot="R180"/>
</instance>
<instance part="JP2" gate="G$1" x="96.52" y="60.96" smashed="yes">
<attribute name="VALUE" x="96.52" y="43.18" size="1.778" layer="96"/>
</instance>
<instance part="C1" gate="G$1" x="35.56" y="25.4" rot="R90"/>
<instance part="SUPPORT1" gate="G$1" x="78.74" y="20.32"/>
<instance part="SUPPORT2" gate="G$1" x="78.74" y="7.62"/>
</instances>
<busses>
</busses>
<nets>
<net name="RST" class="0">
<segment>
<pinref part="U$2" gate="G$1" pin="P"/>
<wire x1="15.24" y1="78.74" x2="12.7" y2="78.74" width="0.1524" layer="91"/>
<label x="15.24" y="78.74" size="1.016" layer="95" xref="yes"/>
</segment>
<segment>
<pinref part="JP1" gate="G$1" pin="1"/>
<wire x1="81.28" y1="73.66" x2="83.82" y2="73.66" width="0.1524" layer="91"/>
<label x="81.28" y="73.66" size="1.016" layer="95" rot="R180" xref="yes"/>
</segment>
</net>
<net name="ADC" class="0">
<segment>
<pinref part="U$3" gate="G$1" pin="P"/>
<wire x1="15.24" y1="71.12" x2="12.7" y2="71.12" width="0.1524" layer="91"/>
<label x="15.24" y="71.12" size="1.016" layer="95" xref="yes"/>
</segment>
<segment>
<pinref part="JP1" gate="G$1" pin="2"/>
<wire x1="81.28" y1="71.12" x2="83.82" y2="71.12" width="0.1524" layer="91"/>
<label x="81.28" y="71.12" size="1.016" layer="95" rot="R180" xref="yes"/>
</segment>
</net>
<net name="EN" class="0">
<segment>
<pinref part="U$4" gate="G$1" pin="P"/>
<wire x1="15.24" y1="63.5" x2="12.7" y2="63.5" width="0.1524" layer="91"/>
<label x="15.24" y="63.5" size="1.016" layer="95" xref="yes"/>
</segment>
<segment>
<pinref part="JP1" gate="G$1" pin="3"/>
<wire x1="81.28" y1="68.58" x2="83.82" y2="68.58" width="0.1524" layer="91"/>
<label x="81.28" y="68.58" size="1.016" layer="95" rot="R180" xref="yes"/>
</segment>
</net>
<net name="GPIO16" class="0">
<segment>
<pinref part="U$5" gate="G$1" pin="P"/>
<wire x1="15.24" y1="55.88" x2="12.7" y2="55.88" width="0.1524" layer="91"/>
<label x="15.24" y="55.88" size="1.016" layer="95" xref="yes"/>
</segment>
<segment>
<pinref part="JP1" gate="G$1" pin="4"/>
<wire x1="81.28" y1="66.04" x2="83.82" y2="66.04" width="0.1524" layer="91"/>
<label x="81.28" y="66.04" size="1.016" layer="95" rot="R180" xref="yes"/>
</segment>
</net>
<net name="GPIO14" class="0">
<segment>
<pinref part="U$6" gate="G$1" pin="P"/>
<wire x1="15.24" y1="48.26" x2="12.7" y2="48.26" width="0.1524" layer="91"/>
<label x="15.24" y="48.26" size="1.016" layer="95" xref="yes"/>
</segment>
<segment>
<pinref part="JP1" gate="G$1" pin="5"/>
<wire x1="81.28" y1="63.5" x2="83.82" y2="63.5" width="0.1524" layer="91"/>
<label x="81.28" y="63.5" size="1.016" layer="95" rot="R180" xref="yes"/>
</segment>
</net>
<net name="GPIO12" class="0">
<segment>
<pinref part="U$7" gate="G$1" pin="P"/>
<wire x1="15.24" y1="40.64" x2="12.7" y2="40.64" width="0.1524" layer="91"/>
<label x="15.24" y="40.64" size="1.016" layer="95" xref="yes"/>
</segment>
<segment>
<pinref part="JP1" gate="G$1" pin="6"/>
<wire x1="81.28" y1="60.96" x2="83.82" y2="60.96" width="0.1524" layer="91"/>
<label x="81.28" y="60.96" size="1.016" layer="95" rot="R180" xref="yes"/>
</segment>
</net>
<net name="GPIO13" class="0">
<segment>
<pinref part="U$8" gate="G$1" pin="P"/>
<wire x1="15.24" y1="33.02" x2="12.7" y2="33.02" width="0.1524" layer="91"/>
<label x="15.24" y="33.02" size="1.016" layer="95" xref="yes"/>
</segment>
<segment>
<pinref part="JP1" gate="G$1" pin="7"/>
<wire x1="81.28" y1="58.42" x2="83.82" y2="58.42" width="0.1524" layer="91"/>
<label x="81.28" y="58.42" size="1.016" layer="95" rot="R180" xref="yes"/>
</segment>
</net>
<net name="VCC" class="0">
<segment>
<pinref part="U$9" gate="G$1" pin="P"/>
<wire x1="12.7" y1="22.86" x2="12.7" y2="25.4" width="0.1524" layer="91"/>
<label x="12.7" y="22.86" size="1.016" layer="95" rot="R270" xref="yes"/>
<pinref part="C1" gate="G$1" pin="1"/>
<wire x1="12.7" y1="25.4" x2="33.02" y2="25.4" width="0.1524" layer="91"/>
<junction x="12.7" y="25.4"/>
</segment>
<segment>
<pinref part="JP1" gate="G$1" pin="8"/>
<wire x1="81.28" y1="55.88" x2="83.82" y2="55.88" width="0.1524" layer="91"/>
<label x="81.28" y="55.88" size="1.016" layer="95" rot="R180" xref="yes"/>
</segment>
</net>
<net name="CS0" class="0">
<segment>
<pinref part="U$10" gate="G$1" pin="P"/>
<wire x1="17.78" y1="15.24" x2="17.78" y2="12.7" width="0.1524" layer="91"/>
<label x="17.78" y="15.24" size="1.016" layer="95" rot="R90" xref="yes"/>
</segment>
<segment>
<pinref part="JP1" gate="G$1" pin="9"/>
<wire x1="81.28" y1="53.34" x2="83.82" y2="53.34" width="0.1524" layer="91"/>
<label x="81.28" y="53.34" size="1.016" layer="95" rot="R180" xref="yes"/>
</segment>
</net>
<net name="MISO" class="0">
<segment>
<pinref part="U$11" gate="G$1" pin="P"/>
<wire x1="25.4" y1="15.24" x2="25.4" y2="12.7" width="0.1524" layer="91"/>
<label x="25.4" y="15.24" size="1.016" layer="95" rot="R90" xref="yes"/>
</segment>
<segment>
<pinref part="JP1" gate="G$1" pin="10"/>
<wire x1="81.28" y1="50.8" x2="83.82" y2="50.8" width="0.1524" layer="91"/>
<label x="81.28" y="50.8" size="1.016" layer="95" rot="R180" xref="yes"/>
</segment>
</net>
<net name="GPIO9" class="0">
<segment>
<pinref part="U$12" gate="G$1" pin="P"/>
<wire x1="33.02" y1="15.24" x2="33.02" y2="12.7" width="0.1524" layer="91"/>
<label x="33.02" y="15.24" size="1.016" layer="95" rot="R90" xref="yes"/>
</segment>
<segment>
<pinref part="JP1" gate="G$1" pin="11"/>
<wire x1="81.28" y1="48.26" x2="83.82" y2="48.26" width="0.1524" layer="91"/>
<label x="81.28" y="48.26" size="1.016" layer="95" rot="R180" xref="yes"/>
</segment>
</net>
<net name="GPIO10" class="0">
<segment>
<pinref part="U$13" gate="G$1" pin="P"/>
<wire x1="40.64" y1="15.24" x2="40.64" y2="12.7" width="0.1524" layer="91"/>
<label x="40.64" y="15.24" size="1.016" layer="95" rot="R90" xref="yes"/>
</segment>
<segment>
<pinref part="JP2" gate="G$1" pin="1"/>
<wire x1="109.22" y1="48.26" x2="106.68" y2="48.26" width="0.1524" layer="91"/>
<label x="109.22" y="48.26" size="1.016" layer="95" xref="yes"/>
</segment>
</net>
<net name="MOSI" class="0">
<segment>
<pinref part="U$14" gate="G$1" pin="P"/>
<wire x1="48.26" y1="15.24" x2="48.26" y2="12.7" width="0.1524" layer="91"/>
<label x="48.26" y="15.24" size="1.016" layer="95" rot="R90" xref="yes"/>
</segment>
<segment>
<pinref part="JP2" gate="G$1" pin="2"/>
<wire x1="109.22" y1="50.8" x2="106.68" y2="50.8" width="0.1524" layer="91"/>
<label x="109.22" y="50.8" size="1.016" layer="95" xref="yes"/>
</segment>
</net>
<net name="SCLK" class="0">
<segment>
<pinref part="U$15" gate="G$1" pin="P"/>
<wire x1="55.88" y1="15.24" x2="55.88" y2="12.7" width="0.1524" layer="91"/>
<label x="55.88" y="15.24" size="1.016" layer="95" rot="R90" xref="yes"/>
</segment>
<segment>
<pinref part="JP2" gate="G$1" pin="3"/>
<wire x1="109.22" y1="53.34" x2="106.68" y2="53.34" width="0.1524" layer="91"/>
<label x="109.22" y="53.34" size="1.016" layer="95" xref="yes"/>
</segment>
</net>
<net name="GND" class="0">
<segment>
<pinref part="U$16" gate="G$1" pin="P"/>
<wire x1="60.96" y1="22.86" x2="60.96" y2="25.4" width="0.1524" layer="91"/>
<label x="60.96" y="22.86" size="1.016" layer="95" rot="R270" xref="yes"/>
<pinref part="C1" gate="G$1" pin="2"/>
<wire x1="40.64" y1="25.4" x2="60.96" y2="25.4" width="0.1524" layer="91"/>
<junction x="60.96" y="25.4"/>
</segment>
<segment>
<pinref part="JP2" gate="G$1" pin="4"/>
<wire x1="109.22" y1="55.88" x2="106.68" y2="55.88" width="0.1524" layer="91"/>
<label x="109.22" y="55.88" size="1.016" layer="95" xref="yes"/>
</segment>
</net>
<net name="GPIO15" class="0">
<segment>
<pinref part="U$17" gate="G$1" pin="P"/>
<wire x1="58.42" y1="33.02" x2="60.96" y2="33.02" width="0.1524" layer="91"/>
<label x="58.42" y="33.02" size="1.016" layer="95" rot="R180" xref="yes"/>
</segment>
<segment>
<pinref part="JP2" gate="G$1" pin="5"/>
<wire x1="109.22" y1="58.42" x2="106.68" y2="58.42" width="0.1524" layer="91"/>
<label x="109.22" y="58.42" size="1.016" layer="95" xref="yes"/>
</segment>
</net>
<net name="GPIO2" class="0">
<segment>
<pinref part="U$18" gate="G$1" pin="P"/>
<wire x1="58.42" y1="40.64" x2="60.96" y2="40.64" width="0.1524" layer="91"/>
<label x="58.42" y="40.64" size="1.016" layer="95" rot="R180" xref="yes"/>
</segment>
<segment>
<pinref part="JP2" gate="G$1" pin="6"/>
<wire x1="109.22" y1="60.96" x2="106.68" y2="60.96" width="0.1524" layer="91"/>
<label x="109.22" y="60.96" size="1.016" layer="95" xref="yes"/>
</segment>
</net>
<net name="GPIO0" class="0">
<segment>
<pinref part="U$19" gate="G$1" pin="P"/>
<wire x1="58.42" y1="48.26" x2="60.96" y2="48.26" width="0.1524" layer="91"/>
<label x="58.42" y="48.26" size="1.016" layer="95" rot="R180" xref="yes"/>
</segment>
<segment>
<pinref part="JP2" gate="G$1" pin="7"/>
<wire x1="109.22" y1="63.5" x2="106.68" y2="63.5" width="0.1524" layer="91"/>
<label x="109.22" y="63.5" size="1.016" layer="95" xref="yes"/>
</segment>
</net>
<net name="GPIO4" class="0">
<segment>
<pinref part="U$20" gate="G$1" pin="P"/>
<wire x1="58.42" y1="55.88" x2="60.96" y2="55.88" width="0.1524" layer="91"/>
<label x="58.42" y="55.88" size="1.016" layer="95" rot="R180" xref="yes"/>
</segment>
<segment>
<pinref part="JP2" gate="G$1" pin="8"/>
<wire x1="109.22" y1="66.04" x2="106.68" y2="66.04" width="0.1524" layer="91"/>
<label x="109.22" y="66.04" size="1.016" layer="95" xref="yes"/>
</segment>
</net>
<net name="GPIO5" class="0">
<segment>
<pinref part="U$21" gate="G$1" pin="P"/>
<wire x1="58.42" y1="63.5" x2="60.96" y2="63.5" width="0.1524" layer="91"/>
<label x="58.42" y="63.5" size="1.016" layer="95" rot="R180" xref="yes"/>
</segment>
<segment>
<pinref part="JP2" gate="G$1" pin="9"/>
<wire x1="109.22" y1="68.58" x2="106.68" y2="68.58" width="0.1524" layer="91"/>
<label x="109.22" y="68.58" size="1.016" layer="95" xref="yes"/>
</segment>
</net>
<net name="RXD" class="0">
<segment>
<pinref part="U$22" gate="G$1" pin="P"/>
<wire x1="58.42" y1="71.12" x2="60.96" y2="71.12" width="0.1524" layer="91"/>
<label x="58.42" y="71.12" size="1.016" layer="95" rot="R180" xref="yes"/>
</segment>
<segment>
<pinref part="JP2" gate="G$1" pin="10"/>
<wire x1="109.22" y1="71.12" x2="106.68" y2="71.12" width="0.1524" layer="91"/>
<label x="109.22" y="71.12" size="1.016" layer="95" xref="yes"/>
</segment>
</net>
<net name="TXD" class="0">
<segment>
<pinref part="U$23" gate="G$1" pin="P"/>
<wire x1="58.42" y1="78.74" x2="60.96" y2="78.74" width="0.1524" layer="91"/>
<label x="58.42" y="78.74" size="1.016" layer="95" rot="R180" xref="yes"/>
</segment>
<segment>
<pinref part="JP2" gate="G$1" pin="11"/>
<wire x1="109.22" y1="73.66" x2="106.68" y2="73.66" width="0.1524" layer="91"/>
<label x="109.22" y="73.66" size="1.016" layer="95" xref="yes"/>
</segment>
</net>
</nets>
</sheet>
</sheets>
</schematic>
</drawing>
</eagle>
